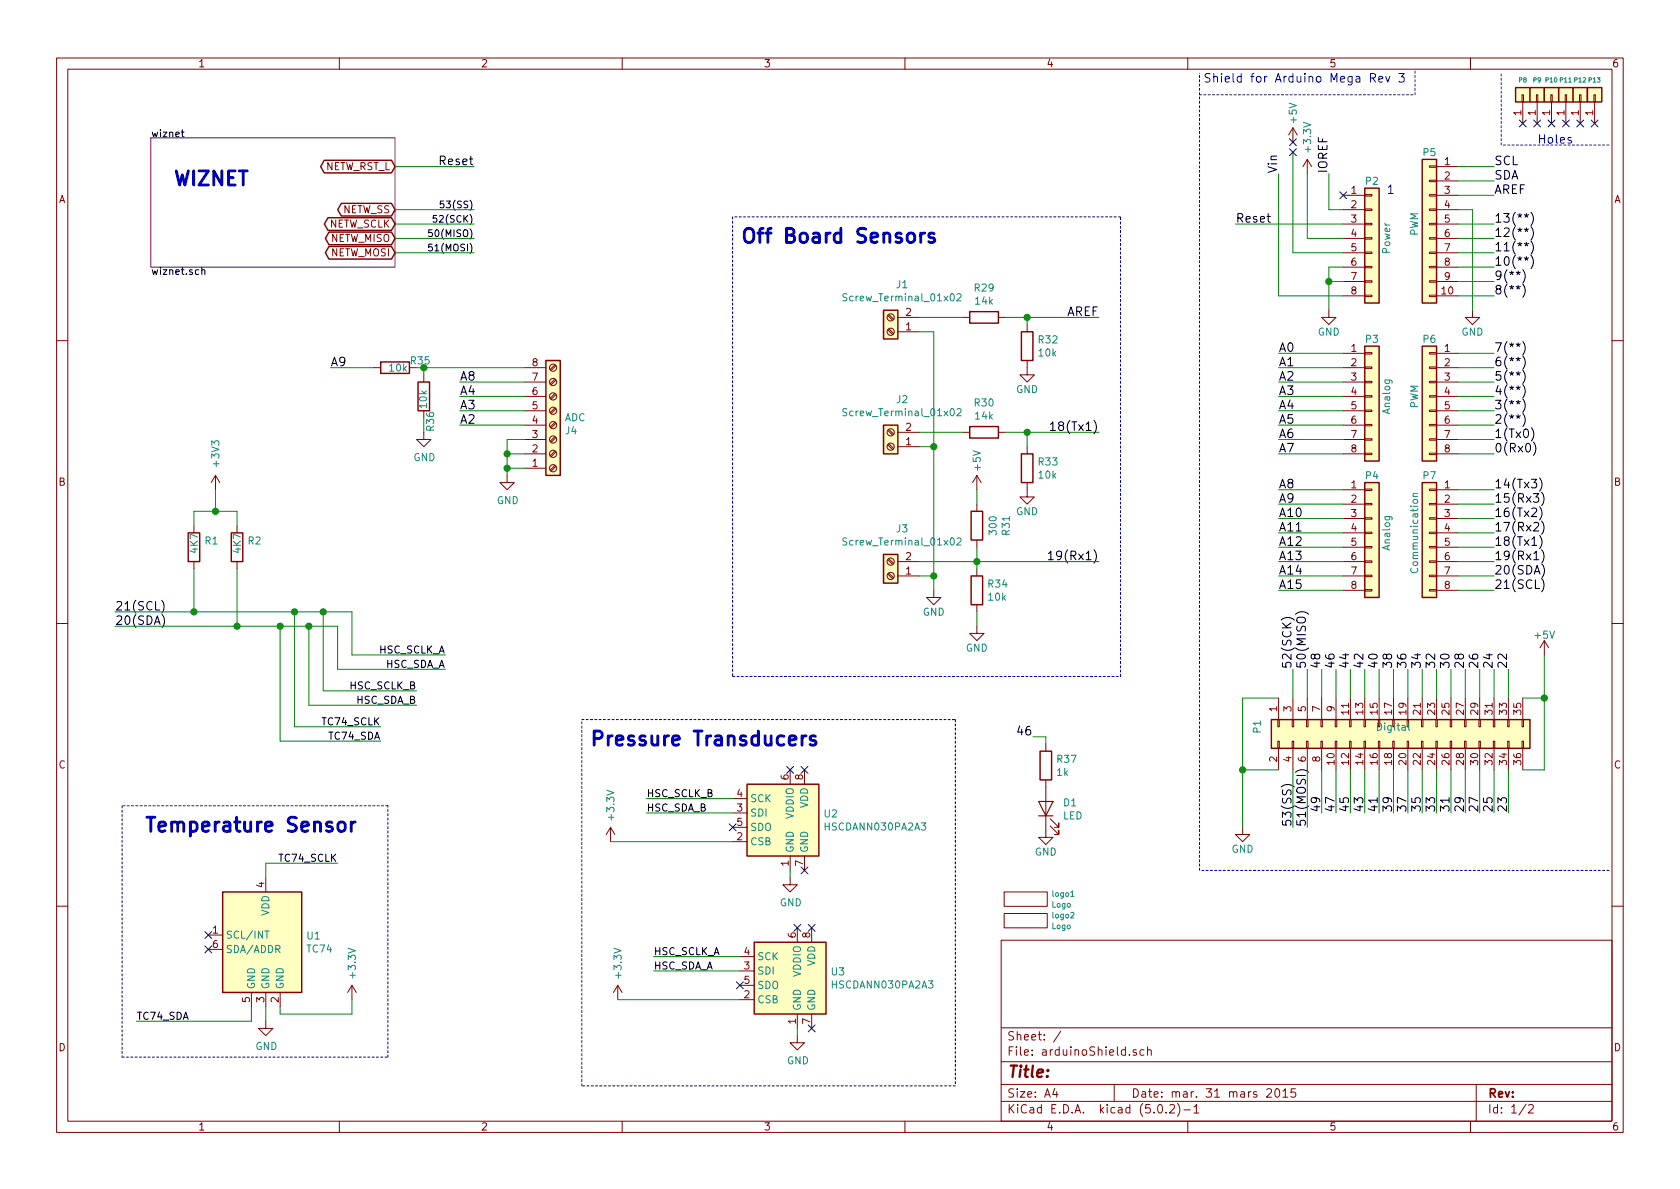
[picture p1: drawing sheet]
EESchema Schematic File Version 4
LIBS:arduinoShield-cache
EELAYER 26 0
EELAYER END
$Descr A4 11693 8268
encoding utf-8
Sheet 1 2
Title ""
Date "mar. 31 mars 2015"
Rev ""
Comp ""
Comment1 ""
Comment2 ""
Comment3 ""
Comment4 ""
$EndDescr
NoConn ~ 9350 1350
Text Label 9250 1200 1    60   ~ 0
IOREF
Text Label 8900 1200 1    60   ~ 0
Vin
Text Label 8900 2950 0    60   ~ 0
A5
Text Label 8900 3050 0    60   ~ 0
A6
Text Label 8900 3150 0    60   ~ 0
A7
Text Label 8900 3900 0    60   ~ 0
A13
Text Label 8900 4000 0    60   ~ 0
A14
Text Label 10500 4650 1    60   ~ 0
22
Text Label 10400 4650 1    60   ~ 0
24
Text Label 10300 4650 1    60   ~ 0
26
Text Label 10200 4650 1    60   ~ 0
28
Text Label 10100 4650 1    60   ~ 0
30
Text Label 10000 4650 1    60   ~ 0
32
Text Label 9900 4650 1    60   ~ 0
34
Text Label 9800 4650 1    60   ~ 0
36
Text Label 9700 4650 1    60   ~ 0
38
Text Label 9600 4650 1    60   ~ 0
40
Text Label 9500 4650 1    60   ~ 0
42
Text Label 9400 4650 1    60   ~ 0
44
Text Label 9300 4650 1    60   ~ 0
46
Text Label 9200 4650 1    60   ~ 0
48
Text Label 9100 4650 1    60   ~ 0
50(MISO)
Text Label 9000 4650 1    60   ~ 0
52(SCK)
Text Label 10500 5650 1    60   ~ 0
23
Text Label 10400 5650 1    60   ~ 0
25
Text Label 10300 5650 1    60   ~ 0
27
Text Label 10100 5650 1    60   ~ 0
31
Text Label 10200 5650 1    60   ~ 0
29
Text Label 10000 5650 1    60   ~ 0
33
Text Label 9900 5650 1    60   ~ 0
35
Text Label 9800 5650 1    60   ~ 0
37
Text Label 9700 5650 1    60   ~ 0
39
Text Label 9600 5650 1    60   ~ 0
41
Text Label 9500 5650 1    60   ~ 0
43
Text Label 9400 5650 1    60   ~ 0
45
Text Label 9300 5650 1    60   ~ 0
47
Text Label 9200 5650 1    60   ~ 0
49
Text Label 9100 5750 1    60   ~ 0
51(MOSI)
Text Label 9000 5750 1    60   ~ 0
53(SS)
Text Label 10400 4100 0    60   ~ 0
21(SCL)
Text Label 10400 4000 0    60   ~ 0
20(SDA)
Text Label 10400 3900 0    60   ~ 0
19(Rx1)
Text Label 10400 3800 0    60   ~ 0
18(Tx1)
Text Label 10400 3700 0    60   ~ 0
17(Rx2)
Text Label 10400 3600 0    60   ~ 0
16(Tx2)
Text Label 10400 3500 0    60   ~ 0
15(Rx3)
Text Label 10400 3400 0    60   ~ 0
14(Tx3)
Text Label 10400 1550 0    60   ~ 0
13(**)
Text Label 10400 1650 0    60   ~ 0
12(**)
Text Label 10400 1750 0    60   ~ 0
11(**)
Text Label 10400 1850 0    60   ~ 0
10(**)
Text Label 10400 1950 0    60   ~ 0
9(**)
Text Label 10400 2050 0    60   ~ 0
8(**)
Text Label 10400 2450 0    60   ~ 0
7(**)
Text Label 10400 2550 0    60   ~ 0
6(**)
Text Label 10400 2650 0    60   ~ 0
5(**)
Text Label 10400 2750 0    60   ~ 0
4(**)
Text Label 10400 2850 0    60   ~ 0
3(**)
Text Label 10400 2950 0    60   ~ 0
2(**)
Text Label 10400 3050 0    60   ~ 0
1(Tx0)
Text Label 10400 3150 0    60   ~ 0
0(Rx0)
Text Label 10400 1250 0    60   ~ 0
SDA
Text Label 10400 1150 0    60   ~ 0
SCL
Text Label 10400 1350 0    60   ~ 0
AREF
Text Notes 8375 575  0    60   ~ 0
Shield for Arduino Mega Rev 3
Text Notes 10700 1000 0    60   ~ 0
Holes
$Comp
L Connector_Generic:Conn_01x01 P8
U 1 1
P 10600 650
F 0 "P8" V 10700 650 31  0000 C CNN
F 1 "CONN_01X01" V 10700 650 50  0001 C CNN
F 2 "Socket_Arduino_Mega:Arduino_1pin" H 10600 650 50  0001 C CNN
F 3 "" H 10600 650 50  0000 C CNN
	1    10600 650 
	0    -1   -1   0   
$EndComp
$Comp
L Connector_Generic:Conn_01x01 P9
U 1 1
P 10700 650
F 0 "P9" V 10800 650 31  0000 C CNN
F 1 "CONN_01X01" V 10800 650 50  0001 C CNN
F 2 "Socket_Arduino_Mega:Arduino_1pin" H 10700 650 50  0001 C CNN
F 3 "" H 10700 650 50  0000 C CNN
	1    10700 650 
	0    -1   -1   0   
$EndComp
$Comp
L Connector_Generic:Conn_01x01 P10
U 1 1
P 10800 650
F 0 "P10" V 10900 650 31  0000 C CNN
F 1 "CONN_01X01" V 10900 650 50  0001 C CNN
F 2 "Socket_Arduino_Mega:Arduino_1pin" H 10800 650 50  0001 C CNN
F 3 "" H 10800 650 50  0000 C CNN
	1    10800 650 
	0    -1   -1   0   
$EndComp
$Comp
L Connector_Generic:Conn_01x01 P11
U 1 1
P 10900 650
F 0 "P11" V 11000 650 31  0000 C CNN
F 1 "CONN_01X01" V 11000 650 50  0001 C CNN
F 2 "Socket_Arduino_Mega:Arduino_1pin" H 10900 650 50  0001 C CNN
F 3 "" H 10900 650 50  0000 C CNN
	1    10900 650 
	0    -1   -1   0   
$EndComp
$Comp
L Connector_Generic:Conn_01x01 P12
U 1 1
P 11000 650
F 0 "P12" V 11100 650 31  0000 C CNN
F 1 "CONN_01X01" V 11100 650 50  0001 C CNN
F 2 "Socket_Arduino_Mega:Arduino_1pin" H 11000 650 50  0001 C CNN
F 3 "" H 11000 650 50  0000 C CNN
	1    11000 650 
	0    -1   -1   0   
$EndComp
$Comp
L Connector_Generic:Conn_01x01 P13
U 1 1
P 11100 650
F 0 "P13" V 11200 650 31  0000 C CNN
F 1 "CONN_01X01" V 11200 650 50  0001 C CNN
F 2 "Socket_Arduino_Mega:Arduino_1pin" H 11100 650 50  0001 C CNN
F 3 "" H 11100 650 50  0000 C CNN
	1    11100 650 
	0    -1   -1   0   
$EndComp
NoConn ~ 10600 850 
NoConn ~ 10700 850 
NoConn ~ 10800 850 
NoConn ~ 10900 850 
NoConn ~ 11000 850 
NoConn ~ 11100 850 
$Comp
L Connector_Generic:Conn_01x08 P2
U 1 1
P 9550 1650
F 0 "P2" H 9550 2050 50  0000 C CNN
F 1 "Power" V 9650 1650 50  0000 C CNN
F 2 "Socket_Arduino_Mega:Socket_Strip_Arduino_1x08" H 9550 1650 50  0001 C CNN
F 3 "" H 9550 1650 50  0000 C CNN
	1    9550 1650
	1    0    0    -1  
$EndComp
Text Notes 9650 1350 0    60   ~ 0
1
$Comp
L power:+3V3 #PWR01
U 1 1
P 9100 1200
F 0 "#PWR01" H 9100 1050 50  0001 C CNN
F 1 "+3.3V" V 9100 1450 50  0000 C CNN
F 2 "" H 9100 1200 50  0000 C CNN
F 3 "" H 9100 1200 50  0000 C CNN
	1    9100 1200
	1    0    0    -1  
$EndComp
Text Label 8600 1550 0    60   ~ 0
Reset
$Comp
L power:GND #PWR03
U 1 1
P 9250 2150
F 0 "#PWR03" H 9250 1900 50  0001 C CNN
F 1 "GND" H 9250 2000 50  0000 C CNN
F 2 "" H 9250 2150 50  0000 C CNN
F 3 "" H 9250 2150 50  0000 C CNN
	1    9250 2150
	1    0    0    -1  
$EndComp
$Comp
L Connector_Generic:Conn_01x10 P5
U 1 1
P 9950 1550
F 0 "P5" H 9950 2050 50  0000 C CNN
F 1 "PWM" V 10050 1550 50  0000 C CNN
F 2 "Socket_Arduino_Mega:Socket_Strip_Arduino_1x10" H 9950 1550 50  0001 C CNN
F 3 "" H 9950 1550 50  0000 C CNN
	1    9950 1550
	-1   0    0    -1  
$EndComp
$Comp
L power:GND #PWR04
U 1 1
P 10250 2150
F 0 "#PWR04" H 10250 1900 50  0001 C CNN
F 1 "GND" H 10250 2000 50  0000 C CNN
F 2 "" H 10250 2150 50  0000 C CNN
F 3 "" H 10250 2150 50  0000 C CNN
	1    10250 2150
	1    0    0    -1  
$EndComp
$Comp
L Connector_Generic:Conn_01x08 P3
U 1 1
P 9550 2750
F 0 "P3" H 9550 3150 50  0000 C CNN
F 1 "Analog" V 9650 2750 50  0000 C CNN
F 2 "Socket_Arduino_Mega:Socket_Strip_Arduino_1x08" H 9550 2750 50  0001 C CNN
F 3 "" H 9550 2750 50  0000 C CNN
	1    9550 2750
	1    0    0    -1  
$EndComp
$Comp
L Connector_Generic:Conn_01x08 P6
U 1 1
P 9950 2750
F 0 "P6" H 9950 3150 50  0000 C CNN
F 1 "PWM" V 10050 2750 50  0000 C CNN
F 2 "Socket_Arduino_Mega:Socket_Strip_Arduino_1x08" H 9950 2750 50  0001 C CNN
F 3 "" H 9950 2750 50  0000 C CNN
	1    9950 2750
	-1   0    0    -1  
$EndComp
$Comp
L Connector_Generic:Conn_01x08 P4
U 1 1
P 9550 3700
F 0 "P4" H 9550 4100 50  0000 C CNN
F 1 "Analog" V 9650 3700 50  0000 C CNN
F 2 "Socket_Arduino_Mega:Socket_Strip_Arduino_1x08" H 9550 3700 50  0001 C CNN
F 3 "" H 9550 3700 50  0000 C CNN
	1    9550 3700
	1    0    0    -1  
$EndComp
$Comp
L Connector_Generic:Conn_01x08 P7
U 1 1
P 9950 3700
F 0 "P7" H 9950 4100 50  0000 C CNN
F 1 "Communication" V 10050 3700 50  0000 C CNN
F 2 "Socket_Arduino_Mega:Socket_Strip_Arduino_1x08" H 9950 3700 50  0001 C CNN
F 3 "" H 9950 3700 50  0000 C CNN
	1    9950 3700
	-1   0    0    -1  
$EndComp
$Comp
L Connector_Generic:Conn_02x18_Odd_Even P1
U 1 1
P 9700 5050
F 0 "P1" H 9700 6000 50  0000 C CNN
F 1 "Digital" V 9700 5050 50  0000 C CNN
F 2 "Socket_Arduino_Mega:Socket_Strip_Arduino_2x18" H 9700 4000 50  0001 C CNN
F 3 "" H 9700 4000 50  0000 C CNN
	1    9700 5050
	0    -1   1    0   
$EndComp
Wire Wire Line
	9100 1200 9100 1650
Wire Wire Line
	9250 1450 9250 1200
Wire Wire Line
	9350 1450 9250 1450
Wire Notes Line
	10450 1000 10450 500 
Wire Notes Line
	11200 1000 10450 1000
Wire Notes Line
	9850 650  9850 475 
Wire Notes Line
	8350 650  9850 650 
Wire Wire Line
	9100 1650 9350 1650
Wire Wire Line
	9000 1050 9000 1750
Wire Wire Line
	9000 1750 9350 1750
Wire Wire Line
	9350 2050 8900 2050
Wire Wire Line
	8900 2050 8900 1200
Wire Wire Line
	8600 1550 9350 1550
Wire Wire Line
	9350 1850 9250 1850
Wire Wire Line
	9250 1850 9250 1950
Wire Wire Line
	9250 1950 9250 2150
Wire Wire Line
	9350 1950 9250 1950
Connection ~ 9250 1950
Wire Wire Line
	10150 1150 10400 1150
Wire Wire Line
	10400 1250 10150 1250
Wire Wire Line
	10150 1350 10400 1350
Wire Wire Line
	10150 1550 10400 1550
Wire Wire Line
	10400 1650 10150 1650
Wire Wire Line
	10150 1750 10400 1750
Wire Wire Line
	10150 1850 10400 1850
Wire Wire Line
	10400 1950 10150 1950
Wire Wire Line
	10150 2050 10400 2050
Wire Wire Line
	10250 2150 10250 1450
Wire Wire Line
	10250 1450 10150 1450
Wire Wire Line
	8900 2950 9350 2950
Wire Wire Line
	9350 3050 8900 3050
Wire Wire Line
	8900 3150 9350 3150
Wire Wire Line
	10400 2450 10150 2450
Wire Wire Line
	10150 2550 10400 2550
Wire Wire Line
	10400 2650 10150 2650
Wire Wire Line
	10150 2750 10400 2750
Wire Wire Line
	10400 2850 10150 2850
Wire Wire Line
	10150 2950 10400 2950
Wire Wire Line
	10400 3050 10150 3050
Wire Wire Line
	10150 3150 10400 3150
Wire Wire Line
	8900 3900 9350 3900
Wire Wire Line
	9350 4000 8900 4000
Wire Wire Line
	10400 3400 10150 3400
Wire Wire Line
	10150 3500 10400 3500
Wire Wire Line
	10400 3600 10150 3600
Wire Wire Line
	10150 3700 10400 3700
Wire Wire Line
	10400 3800 10150 3800
Wire Wire Line
	10150 3900 10400 3900
Wire Wire Line
	10400 4000 10150 4000
Wire Wire Line
	10150 4100 10400 4100
Wire Wire Line
	10500 4850 10500 4650
Wire Wire Line
	10400 4850 10400 4650
Wire Wire Line
	10300 4850 10300 4650
Wire Wire Line
	10200 4850 10200 4650
Wire Wire Line
	10100 4850 10100 4650
Wire Wire Line
	10000 4850 10000 4650
Wire Wire Line
	9900 4850 9900 4650
Wire Wire Line
	9800 4850 9800 4650
Wire Wire Line
	9700 4850 9700 4650
Wire Wire Line
	9600 4850 9600 4650
Wire Wire Line
	9500 4850 9500 4650
Wire Wire Line
	9400 4850 9400 4650
Wire Wire Line
	9300 4850 9300 4650
Wire Wire Line
	9200 4850 9200 4650
Wire Wire Line
	9100 4850 9100 4650
Wire Wire Line
	9000 4850 9000 4650
Wire Wire Line
	10500 5350 10500 5650
Wire Wire Line
	10400 5350 10400 5650
Wire Wire Line
	10300 5350 10300 5650
Wire Wire Line
	10200 5350 10200 5650
Wire Wire Line
	10100 5350 10100 5650
Wire Wire Line
	10000 5350 10000 5650
Wire Wire Line
	9900 5350 9900 5650
Wire Wire Line
	9800 5350 9800 5650
Wire Wire Line
	9700 5350 9700 5650
Wire Wire Line
	9600 5350 9600 5650
Wire Wire Line
	9500 5350 9500 5650
Wire Wire Line
	9400 5350 9400 5650
Wire Wire Line
	9300 5350 9300 5650
Wire Wire Line
	9200 5350 9200 5650
Wire Wire Line
	9100 5350 9100 5750
Wire Wire Line
	9000 5350 9000 5750
Wire Wire Line
	8900 4850 8650 4850
$Comp
L power:GND #PWR05
U 1 1
P 8650 5750
F 0 "#PWR05" H 8650 5500 50  0001 C CNN
F 1 "GND" H 8650 5600 50  0000 C CNN
F 2 "" H 8650 5750 50  0000 C CNN
F 3 "" H 8650 5750 50  0000 C CNN
	1    8650 5750
	1    0    0    -1  
$EndComp
Wire Wire Line
	8900 5350 8650 5350
Connection ~ 8650 5350
Wire Wire Line
	10750 5350 10600 5350
Wire Wire Line
	10750 4850 10600 4850
$Comp
L power:+5V #PWR06
U 1 1
P 10750 4550
F 0 "#PWR06" H 10750 4400 50  0001 C CNN
F 1 "+5V" H 10750 4690 50  0000 C CNN
F 2 "" H 10750 4550 50  0000 C CNN
F 3 "" H 10750 4550 50  0000 C CNN
	1    10750 4550
	1    0    0    -1  
$EndComp
Connection ~ 10750 4850
Wire Wire Line
	10750 4550 10750 4850
Wire Wire Line
	10750 4850 10750 5350
Wire Wire Line
	8650 4850 8650 5350
Wire Wire Line
	8650 5350 8650 5750
Wire Notes Line
	11200 6050 8350 6050
Wire Notes Line
	8350 6050 8350 500 
$Sheet
S 1050 950  1700 900 
U 5D492DEA
F0 "wiznet" 50
F1 "wiznet.sch" 50
$EndSheet
Text Notes 1200 1300 0    98   ~ 20
WIZNET
Text GLabel 2750 1450 0    50   BiDi ~ 0
NETW_SS
Text GLabel 2750 1550 0    50   BiDi ~ 0
NETW_SCLK
Text GLabel 2750 1650 0    50   BiDi ~ 0
NETW_MISO
Text GLabel 2750 1750 0    50   BiDi ~ 0
NETW_MOSI
Text Label 3300 1550 2    47   ~ 0
52(SCK)
Text Label 3300 1650 2    47   ~ 0
50(MISO)
Text Label 3300 1750 2    47   ~ 0
51(MOSI)
Text Label 3300 1450 2    47   ~ 0
53(SS)
Wire Wire Line
	2750 1450 3300 1450
Wire Wire Line
	2750 1550 3300 1550
Wire Wire Line
	2750 1650 3300 1650
Wire Wire Line
	2750 1750 3300 1750
$Comp
L Sensor_Magnetic:TLV493D U1
U 1 1
P 1850 6600
F 0 "U1" H 2130 6696 50  0000 L CNN
F 1 "TC74" H 2130 6605 50  0000 L CNN
F 2 "TO_SOT_Packages_SMD:SOT-23-5" H 1800 6100 50  0001 C CNN
F 3 "http://ww1.microchip.com/downloads/en/DeviceDoc/21462D.pdf" H 1700 7100 50  0001 C CNN
	1    1850 6600
	1    0    0    -1  
$EndComp
NoConn ~ 1450 6500
NoConn ~ 1450 6600
$Comp
L power:GND #PWR0101
U 1 1
P 1850 7100
F 0 "#PWR0101" H 1850 6850 50  0001 C CNN
F 1 "GND" H 1855 6927 50  0000 C CNN
F 2 "" H 1850 7100 50  0001 C CNN
F 3 "" H 1850 7100 50  0001 C CNN
	1    1850 7100
	1    0    0    -1  
$EndComp
Wire Wire Line
	1850 7100 1850 7000
Wire Wire Line
	1950 7000 1950 7050
$Comp
L power:+3V3 #PWR0102
U 1 1
P 2450 6950
F 0 "#PWR0102" H 2450 6800 50  0001 C CNN
F 1 "+3.3V" V 2450 7200 50  0000 C CNN
F 2 "" H 2450 6950 50  0000 C CNN
F 3 "" H 2450 6950 50  0000 C CNN
	1    2450 6950
	1    0    0    -1  
$EndComp
Wire Wire Line
	2450 6950 2450 7050
Wire Wire Line
	1950 7050 2450 7050
Wire Wire Line
	1850 6100 1850 6000
Wire Wire Line
	1850 6000 2350 6000
Wire Wire Line
	1750 7000 1750 7100
Wire Wire Line
	950  7100 1750 7100
Text Label 950  7100 0    50   ~ 0
TC74_SDA
Text Label 2350 6000 2    50   ~ 0
TC74_SCLK
$Comp
L Sensor_Pressure:BMP280 U3
U 1 1
P 5550 6850
F 0 "U3" H 5780 6946 50  0000 L CNN
F 1 "HSCDANN030PA2A3" H 5780 6855 50  0000 L CNN
F 2 "SMD_Packages:DIP-8_SMD" H 5550 6150 50  0001 C CNN
F 3 "https://www.mouser.ca/datasheet/2/187/honeywell-sensing-trustability-hsc-series-high-acc-708740.pdf" H 5550 6850 50  0001 C CNN
	1    5550 6850
	1    0    0    -1  
$EndComp
$Comp
L power:GND #PWR0103
U 1 1
P 5550 7200
F 0 "#PWR0103" H 5550 6950 50  0001 C CNN
F 1 "GND" H 5555 7027 50  0000 C CNN
F 2 "" H 5550 7200 50  0001 C CNN
F 3 "" H 5550 7200 50  0001 C CNN
	1    5550 7200
	1    0    0    -1  
$EndComp
Wire Wire Line
	5550 7200 5550 7150
$Comp
L power:+3V3 #PWR0104
U 1 1
P 4300 6950
F 0 "#PWR0104" H 4300 6800 50  0001 C CNN
F 1 "+3.3V" V 4300 7200 50  0000 C CNN
F 2 "" H 4300 6950 50  0000 C CNN
F 3 "" H 4300 6950 50  0000 C CNN
	1    4300 6950
	1    0    0    -1  
$EndComp
Wire Wire Line
	4300 6950 5150 6950
Wire Wire Line
	4550 6750 5150 6750
Wire Wire Line
	4550 6650 5150 6650
Text Label 4550 6650 0    50   ~ 0
HSC_SCLK_A
Text Label 4550 6750 0    50   ~ 0
HSC_SDA_A
NoConn ~ 5550 6450
NoConn ~ 5650 6450
NoConn ~ 5650 7150
NoConn ~ 5150 6850
$Comp
L Sensor_Pressure:BMP280 U2
U 1 1
P 5500 5750
F 0 "U2" H 5730 5846 50  0000 L CNN
F 1 "HSCDANN030PA2A3" H 5730 5755 50  0000 L CNN
F 2 "SMD_Packages:DIP-8_SMD" H 5500 5050 50  0001 C CNN
F 3 "https://www.mouser.ca/datasheet/2/187/honeywell-sensing-trustability-hsc-series-high-acc-708740.pdf" H 5500 5750 50  0001 C CNN
	1    5500 5750
	1    0    0    -1  
$EndComp
$Comp
L power:GND #PWR0105
U 1 1
P 5500 6100
F 0 "#PWR0105" H 5500 5850 50  0001 C CNN
F 1 "GND" H 5505 5927 50  0000 C CNN
F 2 "" H 5500 6100 50  0001 C CNN
F 3 "" H 5500 6100 50  0001 C CNN
	1    5500 6100
	1    0    0    -1  
$EndComp
Wire Wire Line
	5500 6100 5500 6050
$Comp
L power:+3V3 #PWR0106
U 1 1
P 4250 5850
F 0 "#PWR0106" H 4250 5700 50  0001 C CNN
F 1 "+3.3V" V 4250 6100 50  0000 C CNN
F 2 "" H 4250 5850 50  0000 C CNN
F 3 "" H 4250 5850 50  0000 C CNN
	1    4250 5850
	1    0    0    -1  
$EndComp
Wire Wire Line
	4250 5850 5100 5850
Wire Wire Line
	4500 5650 5100 5650
Wire Wire Line
	4500 5550 5100 5550
Text Label 4500 5550 0    50   ~ 0
HSC_SCLK_B
Text Label 4500 5650 0    50   ~ 0
HSC_SDA_B
NoConn ~ 5500 5350
NoConn ~ 5600 5350
NoConn ~ 5600 6050
NoConn ~ 5100 5750
Wire Notes Line
	4050 5000 6650 5000
Wire Notes Line
	6650 5000 6650 7550
Wire Notes Line
	6650 7550 4050 7550
Wire Notes Line
	4050 7550 4050 5000
Text Notes 4100 5200 0    98   ~ 20
Pressure Transducers
Wire Wire Line
	1350 4250 1350 3950
Connection ~ 1350 4250
Wire Wire Line
	1650 4350 1650 3950
$Comp
L Device:R R2
U 1 1
P 1650 3800
F 0 "R2" H 1720 3846 50  0000 L CNN
F 1 "4K7" V 1650 3750 50  0000 L CNN
F 2 "Resistors_SMD:R_0402" V 1580 3800 50  0001 C CNN
F 3 "~" H 1650 3800 50  0001 C CNN
	1    1650 3800
	1    0    0    -1  
$EndComp
$Comp
L Device:R R1
U 1 1
P 1350 3800
F 0 "R1" H 1420 3846 50  0000 L CNN
F 1 "4K7" V 1350 3750 50  0000 L CNN
F 2 "Resistors_SMD:R_0402" V 1280 3800 50  0001 C CNN
F 3 "~" H 1350 3800 50  0001 C CNN
	1    1350 3800
	1    0    0    -1  
$EndComp
Wire Wire Line
	1650 3650 1650 3550
Wire Wire Line
	1350 3650 1350 3550
Wire Wire Line
	1500 3550 1500 3400
Connection ~ 1500 3550
Wire Wire Line
	1500 3550 1350 3550
Connection ~ 1650 4350
Wire Wire Line
	1500 3550 1650 3550
$Comp
L power:+3V3 #PWR0107
U 1 1
P 1500 3400
F 0 "#PWR0107" H 1500 3250 50  0001 C CNN
F 1 "+3V3" V 1500 3650 50  0000 C CNN
F 2 "" H 1500 3400 50  0000 C CNN
F 3 "" H 1500 3400 50  0000 C CNN
	1    1500 3400
	1    0    0    -1  
$EndComp
Text Label 2650 5150 2    50   ~ 0
TC74_SDA
Wire Wire Line
	1650 4350 1950 4350
Wire Wire Line
	1350 4250 2050 4250
Wire Wire Line
	2350 4350 2350 4650
Wire Wire Line
	2450 4250 2450 4550
Text Label 2650 5050 2    50   ~ 0
TC74_SCLK
Wire Wire Line
	1950 4350 1950 5150
Connection ~ 1950 4350
Wire Wire Line
	1950 4350 2150 4350
Wire Wire Line
	2050 4250 2050 5050
Connection ~ 2050 4250
Wire Wire Line
	2050 4250 2250 4250
Wire Wire Line
	2150 4350 2150 4900
Connection ~ 2150 4350
Wire Wire Line
	2150 4350 2350 4350
Wire Wire Line
	2250 4250 2250 4800
Connection ~ 2250 4250
Wire Wire Line
	2250 4250 2450 4250
Text Label 2900 4800 2    50   ~ 0
HSC_SCLK_B
Text Label 2900 4900 2    50   ~ 0
HSC_SDA_B
Text Label 3100 4550 2    50   ~ 0
HSC_SCLK_A
Text Label 3100 4650 2    50   ~ 0
HSC_SDA_A
Wire Wire Line
	2450 4550 3100 4550
Wire Wire Line
	2350 4650 3100 4650
Wire Wire Line
	2250 4800 2900 4800
Wire Wire Line
	2150 4900 2900 4900
Wire Wire Line
	2050 5050 2650 5050
Wire Wire Line
	1950 5150 2650 5150
Text GLabel 2750 1150 0    50   BiDi ~ 0
NETW_RST_L
Text Label 3300 1150 2    60   ~ 0
Reset
Wire Wire Line
	2750 1150 3300 1150
$Comp
L Connector:Screw_Terminal_01x02 J1
U 1 1
P 6200 2300
F 0 "J1" H 6120 1975 50  0000 C CNN
F 1 "Screw_Terminal_01x02" H 6120 2066 50  0000 C CNN
F 2 "Connectors_Molex:Molex_MiniFit-JR-5556-02A_2x01x4.20mm_Straight" H 6200 2300 50  0001 C CNN
F 3 "~" H 6200 2300 50  0001 C CNN
	1    6200 2300
	-1   0    0    1   
$EndComp
Text Notes 5150 1700 0    98   ~ 20
Off Board Sensors
Wire Notes Line
	5100 1500 5100 4700
Wire Notes Line
	5100 4700 7800 4700
Wire Notes Line
	7800 4700 7800 1500
Wire Notes Line
	7800 1500 5100 1500
Text Notes 1000 5800 0    98   ~ 20
Temperature Sensor
Wire Notes Line
	850  5600 850  7350
Wire Notes Line
	850  7350 2700 7350
Wire Notes Line
	2700 7350 2700 5600
Wire Notes Line
	2700 5600 850  5600
$Comp
L power:GND #PWR0119
U 1 1
P 6500 4100
F 0 "#PWR0119" H 6500 3850 50  0001 C CNN
F 1 "GND" H 6500 3950 50  0000 C CNN
F 2 "" H 6500 4100 50  0000 C CNN
F 3 "" H 6500 4100 50  0000 C CNN
	1    6500 4100
	1    0    0    -1  
$EndComp
Wire Wire Line
	6500 4100 6500 4000
Wire Wire Line
	6500 2300 6400 2300
Wire Wire Line
	6400 4000 6500 4000
Wire Wire Line
	6400 3100 6500 3100
$Comp
L Device:R R32
U 1 1
P 7150 2400
F 0 "R32" H 7220 2446 50  0000 L CNN
F 1 "10k" H 7220 2355 50  0000 L CNN
F 2 "Resistors_SMD:R_0603" V 7080 2400 50  0001 C CNN
F 3 "~" H 7150 2400 50  0001 C CNN
	1    7150 2400
	1    0    0    -1  
$EndComp
$Comp
L Device:R R33
U 1 1
P 7150 3250
F 0 "R33" H 7220 3296 50  0000 L CNN
F 1 "10k" H 7220 3205 50  0000 L CNN
F 2 "Resistors_SMD:R_0603" V 7080 3250 50  0001 C CNN
F 3 "~" H 7150 3250 50  0001 C CNN
	1    7150 3250
	1    0    0    -1  
$EndComp
$Comp
L Device:R R34
U 1 1
P 6800 4100
F 0 "R34" H 6870 4146 50  0000 L CNN
F 1 "10k" H 6870 4055 50  0000 L CNN
F 2 "Resistors_SMD:R_0603" V 6730 4100 50  0001 C CNN
F 3 "~" H 6800 4100 50  0001 C CNN
	1    6800 4100
	1    0    0    -1  
$EndComp
Wire Wire Line
	7150 2250 7150 2200
Wire Wire Line
	6500 2300 6500 3100
Wire Wire Line
	6500 3100 6500 4000
Connection ~ 6500 3100
Connection ~ 6500 4000
$Comp
L power:GND #PWR0120
U 1 1
P 6800 4350
F 0 "#PWR0120" H 6800 4100 50  0001 C CNN
F 1 "GND" H 6800 4200 50  0000 C CNN
F 2 "" H 6800 4350 50  0000 C CNN
F 3 "" H 6800 4350 50  0000 C CNN
	1    6800 4350
	1    0    0    -1  
$EndComp
Wire Wire Line
	7150 3100 7150 3000
$Comp
L power:GND #PWR0121
U 1 1
P 7150 2550
F 0 "#PWR0121" H 7150 2300 50  0001 C CNN
F 1 "GND" H 7150 2400 50  0000 C CNN
F 2 "" H 7150 2550 50  0000 C CNN
F 3 "" H 7150 2550 50  0000 C CNN
	1    7150 2550
	1    0    0    -1  
$EndComp
$Comp
L power:GND #PWR0122
U 1 1
P 7150 3400
F 0 "#PWR0122" H 7150 3150 50  0001 C CNN
F 1 "GND" H 7150 3250 50  0000 C CNN
F 2 "" H 7150 3400 50  0000 C CNN
F 3 "" H 7150 3400 50  0000 C CNN
	1    7150 3400
	1    0    0    -1  
$EndComp
Wire Wire Line
	7150 3000 7650 3000
Wire Wire Line
	7150 2200 7650 2200
$Comp
L Device:R R29
U 1 1
P 6850 2200
F 0 "R29" V 6643 2200 50  0000 C CNN
F 1 "14k" V 6734 2200 50  0000 C CNN
F 2 "Resistors_SMD:R_0603" V 6780 2200 50  0001 C CNN
F 3 "~" H 6850 2200 50  0001 C CNN
	1    6850 2200
	0    1    1    0   
$EndComp
$Comp
L Device:R R30
U 1 1
P 6850 3000
F 0 "R30" V 6643 3000 50  0000 C CNN
F 1 "14k" V 6734 3000 50  0000 C CNN
F 2 "Resistors_SMD:R_0603" V 6780 3000 50  0001 C CNN
F 3 "~" H 6850 3000 50  0001 C CNN
	1    6850 3000
	0    1    1    0   
$EndComp
$Comp
L Device:R R31
U 1 1
P 6800 3650
F 0 "R31" V 6593 3650 50  0000 C CNN
F 1 "300" V 6684 3650 50  0000 C CNN
F 2 "Resistors_SMD:R_0603" V 6730 3650 50  0001 C CNN
F 3 "~" H 6800 3650 50  0001 C CNN
	1    6800 3650
	-1   0    0    1   
$EndComp
Wire Wire Line
	6400 2200 6700 2200
Wire Wire Line
	7000 2200 7150 2200
Connection ~ 7150 2200
Wire Wire Line
	7150 3000 7000 3000
Connection ~ 7150 3000
Wire Wire Line
	6700 3000 6400 3000
Text Label 800  4350 0    59   ~ 0
20(SDA)
$Comp
L Connector:Screw_Terminal_01x02 J2
U 1 1
P 6200 3100
F 0 "J2" H 6120 2775 50  0000 C CNN
F 1 "Screw_Terminal_01x02" H 6120 2866 50  0000 C CNN
F 2 "Connectors_Molex:Molex_MiniFit-JR-5556-02A_2x01x4.20mm_Straight" H 6200 3100 50  0001 C CNN
F 3 "~" H 6200 3100 50  0001 C CNN
	1    6200 3100
	-1   0    0    1   
$EndComp
$Comp
L Connector:Screw_Terminal_01x02 J3
U 1 1
P 6200 4000
F 0 "J3" H 6120 3675 50  0000 C CNN
F 1 "Screw_Terminal_01x02" H 6120 3766 50  0000 C CNN
F 2 "Connectors_Molex:Molex_MiniFit-JR-5556-02A_2x01x4.20mm_Straight" H 6200 4000 50  0001 C CNN
F 3 "~" H 6200 4000 50  0001 C CNN
	1    6200 4000
	-1   0    0    1   
$EndComp
Wire Wire Line
	8900 4100 9350 4100
Text Label 8900 4100 0    60   ~ 0
A15
Wire Wire Line
	8900 2750 9350 2750
Wire Wire Line
	9350 2650 8900 2650
Wire Wire Line
	8900 2450 9350 2450
Text Label 8900 2750 0    60   ~ 0
A3
Text Label 8900 2650 0    60   ~ 0
A2
Text Label 8900 2450 0    60   ~ 0
A0
Wire Wire Line
	9350 2850 8900 2850
Text Label 8900 2850 0    60   ~ 0
A4
Wire Wire Line
	8900 2550 9350 2550
Text Label 8900 2550 0    60   ~ 0
A1
Text Label 8900 3600 0    60   ~ 0
A10
Text Label 8900 3700 0    60   ~ 0
A11
Text Label 8900 3800 0    60   ~ 0
A12
Wire Wire Line
	8900 3600 9350 3600
Wire Wire Line
	9350 3700 8900 3700
Wire Wire Line
	8900 3800 9350 3800
Wire Wire Line
	8900 3400 9350 3400
Text Label 8900 3400 0    60   ~ 0
A8
Wire Wire Line
	9350 3500 8900 3500
Text Label 8900 3500 0    60   ~ 0
A9
$Comp
L Connector:Screw_Terminal_01x08 J4
U 1 1
P 3850 2950
F 0 "J4" H 3930 2992 50  0000 L CNN
F 1 "ADC" H 3930 2901 50  0000 L CNN
F 2 "Connectors_Phoenix:PhoenixContact_MSTBVA-G_08x5.00mm_Vertical" H 3850 2950 50  0001 C CNN
F 3 "~" H 3850 2950 50  0001 C CNN
	1    3850 2950
	1    0    0    1   
$EndComp
Wire Wire Line
	3200 2850 3650 2850
Wire Wire Line
	3650 2750 3200 2750
Wire Wire Line
	2300 2550 2600 2550
Text Label 3200 2850 0    60   ~ 0
A3
Text Label 3200 2750 0    60   ~ 0
A4
Text Label 2300 2550 0    60   ~ 0
A9
Wire Wire Line
	3650 2950 3200 2950
Text Label 3200 2950 0    60   ~ 0
A2
Wire Wire Line
	3200 2650 3650 2650
Text Label 3200 2650 0    60   ~ 0
A8
Text Label 800  4250 0    59   ~ 0
21(SCL)
Wire Wire Line
	800  4250 1350 4250
Wire Wire Line
	800  4350 1650 4350
Text Label 7650 3900 2    60   ~ 0
19(Rx1)
Text Label 7650 3000 2    60   ~ 0
18(Tx1)
Text Label 7650 2200 2    60   ~ 0
AREF
$Comp
L Device:R R?
U 1 1
P 2750 2550
AR Path="/5D492DEA/5D00C7D1" Ref="R?"  Part="1" 
AR Path="/5D00C7D1" Ref="R35"  Part="1" 
F 0 "R35" V 2700 2650 50  0000 L CNN
F 1 "10k" V 2750 2500 50  0000 L CNN
F 2 "Resistors_SMD:R_0805" V 2680 2550 50  0001 C CNN
F 3 "~" H 2750 2550 50  0001 C CNN
	1    2750 2550
	0    1    1    0   
$EndComp
$Comp
L Device:R R?
U 1 1
P 2950 2750
AR Path="/5D492DEA/5D06709B" Ref="R?"  Part="1" 
AR Path="/5D06709B" Ref="R36"  Part="1" 
F 0 "R36" V 2900 2850 50  0000 L CNN
F 1 "10k" V 2950 2700 50  0000 L CNN
F 2 "Resistors_SMD:R_0805" V 2880 2750 50  0001 C CNN
F 3 "~" H 2950 2750 50  0001 C CNN
	1    2950 2750
	-1   0    0    1   
$EndComp
Wire Wire Line
	2900 2550 2950 2550
Wire Wire Line
	2950 2600 2950 2550
Connection ~ 2950 2550
Wire Wire Line
	2950 2550 3650 2550
Wire Wire Line
	2950 2900 2950 3000
$Comp
L power:GND #PWR0123
U 1 1
P 2950 3000
F 0 "#PWR0123" H 2950 2750 50  0001 C CNN
F 1 "GND" H 2955 2827 50  0000 C CNN
F 2 "" H 2950 3000 50  0001 C CNN
F 3 "" H 2950 3000 50  0001 C CNN
	1    2950 3000
	1    0    0    -1  
$EndComp
Wire Wire Line
	6400 3900 6800 3900
Wire Wire Line
	6800 3800 6800 3900
Wire Wire Line
	6800 3500 6800 3400
Wire Wire Line
	6800 4250 6800 4350
$Comp
L power:+5V #PWR0124
U 1 1
P 6800 3400
F 0 "#PWR0124" H 6800 3250 50  0001 C CNN
F 1 "+5V" V 6800 3600 50  0000 C CNN
F 2 "" H 6800 3400 50  0000 C CNN
F 3 "" H 6800 3400 50  0000 C CNN
	1    6800 3400
	1    0    0    -1  
$EndComp
Connection ~ 6800 3900
Wire Wire Line
	6800 3900 7650 3900
Wire Wire Line
	6800 3900 6800 3950
$Comp
L power:GND #PWR0125
U 1 1
P 3530 3300
F 0 "#PWR0125" H 3530 3050 50  0001 C CNN
F 1 "GND" H 3535 3127 50  0000 C CNN
F 2 "" H 3530 3300 50  0001 C CNN
F 3 "" H 3530 3300 50  0001 C CNN
	1    3530 3300
	1    0    0    -1  
$EndComp
Wire Wire Line
	3650 3250 3530 3250
Wire Wire Line
	3530 3250 3530 3300
Wire Wire Line
	3650 3150 3530 3150
Wire Wire Line
	3530 3150 3530 3250
Connection ~ 3530 3250
Wire Wire Line
	3650 3050 3530 3050
Wire Wire Line
	3530 3050 3530 3150
Connection ~ 3530 3150
$Comp
L power:+5V #PWR02
U 1 1
P 9000 980
F 0 "#PWR02" H 9000 830 50  0001 C CNN
F 1 "+5V" V 9000 1180 50  0000 C CNN
F 2 "" H 9000 980 50  0000 C CNN
F 3 "" H 9000 980 50  0000 C CNN
	1    9000 980 
	1    0    0    -1  
$EndComp
NoConn ~ 9000 1050
NoConn ~ 9000 980 
$Comp
L Device:LED D1
U 1 1
P 7280 5620
F 0 "D1" V 7318 5503 50  0000 R CNN
F 1 "LED" V 7227 5503 50  0000 R CNN
F 2 "µ104KiCAD_RLC:LED_Wurth_WL-SMCW_0805_B" H 7280 5620 50  0001 C CNN
F 3 "~" H 7280 5620 50  0001 C CNN
	1    7280 5620
	0    -1   -1   0   
$EndComp
$Comp
L Device:R R37
U 1 1
P 7280 5320
F 0 "R37" H 7350 5366 50  0000 L CNN
F 1 "1k" H 7350 5275 50  0000 L CNN
F 2 "Resistors_SMD:R_0603" V 7210 5320 50  0001 C CNN
F 3 "~" H 7280 5320 50  0001 C CNN
	1    7280 5320
	1    0    0    -1  
$EndComp
Text Label 7190 5120 2    60   ~ 0
46
Wire Wire Line
	7190 5120 7280 5120
Wire Wire Line
	7280 5120 7280 5170
$Comp
L power:GND #PWR0126
U 1 1
P 7280 5770
F 0 "#PWR0126" H 7280 5520 50  0001 C CNN
F 1 "GND" H 7280 5620 50  0000 C CNN
F 2 "" H 7280 5770 50  0000 C CNN
F 3 "" H 7280 5770 50  0000 C CNN
	1    7280 5770
	1    0    0    -1  
$EndComp
$Comp
L u104_KICAD_misc:Logo logo2
U 1 1
P 7140 6400
F 0 "logo2" H 7318 6438 39  0000 L CNN
F 1 "Logo" H 7318 6363 39  0000 L CNN
F 2 "µ104KiCAD:SN_BLOCK" H 7140 6400 39  0001 C CNN
F 3 "" H 7140 6400 39  0001 C CNN
	1    7140 6400
	1    0    0    -1  
$EndComp
$Comp
L u104_KICAD_misc:Logo logo1
U 1 1
P 7140 6250
F 0 "logo1" H 7318 6288 39  0000 L CNN
F 1 "Logo" H 7318 6213 39  0000 L CNN
F 2 "µ104KiCAD:Paradigm_Logo_Very_Small" H 7140 6250 39  0001 C CNN
F 3 "" H 7140 6250 39  0001 C CNN
	1    7140 6250
	1    0    0    -1  
$EndComp
$EndSCHEMATC
